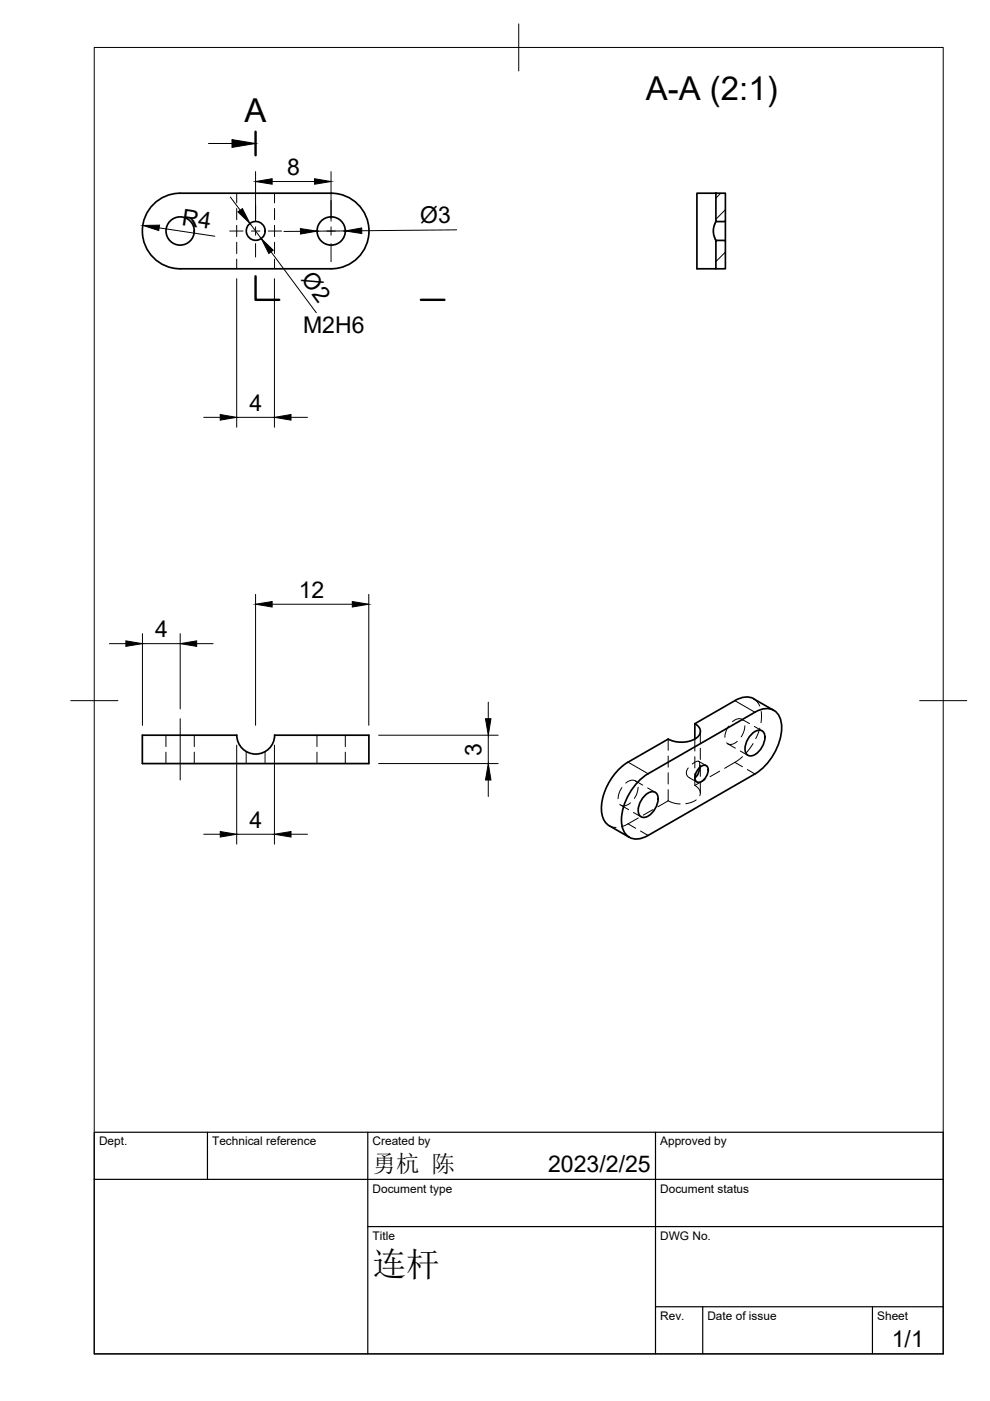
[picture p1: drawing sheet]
<svg xmlns="http://www.w3.org/2000/svg" width="210mm" height="297mm" viewBox="0 0 210 297" stroke-linecap="round" stroke-linejoin="round" font-family="sans-serif">
<!-- layer: Hidden -->
<g fill="none" stroke="#000" stroke-width=".21">
<path d="M50.2 41v2M50.2 44.2v2.4M50.2 47.8v2.4M50.2 51.4v2.3M50.2 54.9v2.1M58.2 41v2M58.2 44.2v2.4M58.2 47.8v2.4M58.2 51.4v2.3M58.2 54.9v2.1M35.2 155.9v2.4M35.2 159.5v2.4"/>
<path d="M41.2 155.9v2.4M41.2 159.5v2.4M52.2 159.3v2.6M56.2 159.3v2.6M67.2 155.9v2.4M67.2 159.5v2.4M73.2 155.9v2.4M73.2 159.5v2.4M141.7 156.7v2.4M147.3 156.7v2.5M148.5 155.1v2.3M148.5 158.7v2.3"/>
<path d="M154.3 157.7l1.6 .9M154.5 154l-.7 1.5-.1 .8M156.3 157.2a1.53 1.53 0 0 1-2.2 .3M157 159.2l1.6 1M157.3 152.5l1.6 .9M157.6 152.7a1.57 1.57 0 0 0-2.3 .3M157.9 153.9l-.2 1.3-.6 1M159.7 157.7l-1.4 1.9M159.8 148.2l.7 .6 .6 .9M159.9 154l1.6 .9M161.1 154.4l-.9 2.2M161.4 150.8v2.4"/>
<path d="M129.2 175.1l1.4 .3M131.7 170.7l1.6 1M131.8 167l-.5 1-.3 1.3M133.7 170.2a1.57 1.57 0 0 1-2.3 .3M134.3 172.3l1.6 .9M134.7 165.5l1.6 1M134.9 165.8a1.54 1.54 0 0 0-2.2 .2M135.3 166.9l-.3 1.3-.5 1.1M135.3 173.4l-2.7 1.6-.8 .3M137.3 167.1l1.6 .9M138.5 171.6l-2.1 1.2M141.7 169.8l.9 .4 1.6 .3"/>
<path d="M141.7 160.3v2.4M141.7 163.8v2.4M141.7 167.4v2.4M141.7 169.8l-2.2 1.3M145.9 162.8l-.3 .5-.1 .6 .2 .6 .5 .4M146.1 164.9l1.6 .9M146.8 162l.8-.6h.5l.2 .4v.9M147.3 164.9h.1M147.3 166.5a1.73 1.73 0 0 1 1.1 2.2M147.3 160.4v2.4M147.3 164v2.5M147.6 169.6l-1.2 .6-1 .2"/>
<path d="M148.1 161.4l1.6 .9M148.5 162.2v2.4M148.5 165.8v2.4M149.5 165.3l-2.2 1.2M152.6 163.5l-2.1 1.2M157.4 160.4a16.3 16.3 0 0 1-3.8 2.5"/>
</g>
<!-- layer: Visible -->
<g fill="none" stroke="#000" stroke-width=".36">
<path d="M38.2 41h32a8 8 0 0 1 8 8 8 8 0 0 1-8 8h-32M38.2 41a8 8 0 0 0-8 8 8 8 0 0 0 8 8M151.8 51h2v6h-2zM151.8 41h2v6h-2zM151.8 41h-4v16h4M151.8 47l-.5 1.1-.1 .8 .1 .9 .5 1.2M153.8 47v4M58.2 155.9a4 4 0 0 1-4 4 4 4 0 0 1-4-4h-20v6h48v-6h-20M147.3 153.4a1.71 1.71 0 0 1 1.2 1.7 1.71 1.71 0 0 1-1.2 1.6 6.3 6.3 0 0 1-5.6 0l-8.5 4.9M155.8 148.6l-8.5 4.8v3.3M155.8 148.5a4.1 4.1 0 0 1 4-.4l4.2 2.5M159.1 155.9a2.29 2.29 0 0 1 2.5-1 2.54 2.54 0 0 1 .1 3.2 3.4 3.4 0 0 1-2.7 2.2 1.47 1.47 0 0 1-1-2.1 5 5 0 0 1 1.1-2.3z"/>
<path d="M133.2 161.6a12.3 12.3 0 0 0-5.6 10.6 3.7 3.7 0 0 0 1.6 2.9l4.2 2.4M136.5 168.9a2.29 2.29 0 0 1 2.4-.9 2.54 2.54 0 0 1 .2 3.2 3.4 3.4 0 0 1-2.7 2.1 1.47 1.47 0 0 1-1-2.1 5 5 0 0 1 1.1-2.3zM137.4 164l22.7-13a3.5 3.5 0 0 1 5 .6 8.6 8.6 0 0 1-.8 7.8 11.8 11.8 0 0 1-4.2 4.7l-22.7 13M137.4 164a12.2 12.2 0 0 0-5.6 10.9 3.2 3.2 0 0 0 4.7 2.7l.9-.5M148.3 162.7l-.3 1.3-.7 .9M148.4 162.7a1 1 0 0 1 1.3-.4 1 1 0 0 1 .4 1.4l-.4 .9a1.62 1.62 0 0 1-2.1 1.1 2.4 2.4 0 0 1 .8-3z"/>
<circle cx="38.2" cy="49" r="3"/>
<circle cx="54.2" cy="49" r="2"/>
<circle cx="70.2" cy="49" r="3"/>
</g>
<!-- layer: Hidden Narrow -->
<path d="M133.2 174.7l1.6 .9M135.8 176.2l1.6 .9M155.8 161.6l1.6 1M158.5 163.2l1.6 .9" fill="none" stroke="#000" stroke-width=".21"/>
<!-- layer: Visible Narrow -->
<path d="M155.8 148.6l4.3 2.4M133.2 161.6l4.2 2.4" fill="none" stroke="#000" stroke-width=".21"/>
<!-- layer: BORDER -->
<path d="M20 10.1h180v276.9h-180zM110 5.1v10M15 148.6h10M195 148.6h10" fill="none" stroke="#000" stroke-width=".21"/>
<!-- layer: TITLEBLOCK -->
<path d="M20 240.1h180v46.9h-180zM20 250h180M44 240.1v9.9M78 240.1v46.9M139 240.1v46.9M78 260.1h122M139 277.1h61M149 277.1v9.9M185 277.1v9.9" fill="none" stroke="#000" stroke-width=".25"/>
<!-- layer: Hatching -->
<path d="M152.8 41l-1 1M153.8 44.5l-2 2M153.8 53.5l-2 2" fill="none" stroke="#000" stroke-width=".21"/>
<!-- layer: Section Lines -->
<path d="M54.2 27.9v5M54.2 58.6v5h5M89.2 63.6h5" fill="none" stroke="#000" stroke-width=".51"/>
<path d="M44.2 30.4h5" fill="none" stroke="#000" stroke-width=".21"/>
<path d="M49.2 29.6l5 .8-5 .8z" fill="#000" stroke="#000" stroke-width=".21"/>
<!-- layer: FD_Dimensions -->
<g fill="none" stroke="#000" stroke-width=".21">
<path d="M54.2 36.4v10.5M57.7 38.5h9M70.2 36.4v10.5M33.7 48.3l11.9 1.8M48.8 41.8l2.1 2.8M50.2 59.1v31.5M53 47.4l2.4 3.2M57.5 53.4l9.6 12.9M58.2 59.1v31.5M63.7 49.1h-3.5M73.2 49h-6M96.8 48.7l-20.1 .2"/>
<path d="M43.2 88.5h3.5M50.2 88.5h8M61.7 88.5h3.5M23.2 136.5h3.5M30.2 134.4v19.4M30.2 136.5h8M38.2 134.4v15.9M41.7 136.5h3.5M54.2 126v27.8M57.7 128.1h17M78.2 126v27.8M50.2 158v21"/>
<path d="M58.2 158v21M80.3 155.9h25.3M103.5 148.9v3.5M103.5 155.9v6M43.2 176.9h3.5M50.2 176.9h8M61.7 176.9h3.5M80.3 161.9h25.3M103.5 165.4v3.5"/>
</g>
<g fill="#000" stroke="#000" stroke-width=".21">
<path d="M54.2 38.5l3.5-.6v1.2zM66.7 37.9l3.5 .6-3.5 .6zM30.3 47.8l3.5-.1-.1 1.2zM50.4 44.9l1-.7 1.6 3.2zM55.4 50.6l2.5 2.5-.9 .6zM63.7 48.5l3.5 .5-3.5 .6zM73.2 49l3.5-.7v1.2zM46.7 87.9l3.5 .6-3.5 .6zM58.2 88.5l3.5-.6v1.2zM26.7 135.9l3.5 .6-3.5 .5zM38.2 136.5l3.5-.6v1.1zM54.2 128.1l3.5-.6v1.2z"/>
<path d="M74.7 127.5l3.5 .6-3.5 .6zM102.9 152.4h1.2l-.6 3.5zM46.7 176.3l3.5 .6-3.5 .6zM58.2 176.9l3.5-.6v1.2zM103.5 161.9l.6 3.5h-1.2z"/>
</g>
<!-- layer: Smart Centers -->
<g fill="none" stroke="#000" stroke-width=".21">
<path d="M48.7 49h2.8M53.3 49h1.8M54.2 43.5v2.8M54.2 48.1v1.8M54.2 51.7v2.8M56.9 49h2.8M63.7 49h3.8M69.3 49h1.8M70.2 42.5v3.8M70.2 48.1v1.8M70.2 51.7v3.8M72.9 49h3.8"/>
<path d="M38.2 152.4v13"/>
</g>
<text font-size="7.2" x="79" y="270.6">连杆</text>
<g font-size="7">
<text x="136.9" y="21.3">A-A (2:1)</text>
<text x="51.9" y="25.9">A</text>
</g>
<text font-size="5" x="79" y="248.5">勇杭 陈</text>
<g font-size="4.9">
<text x="60.9" y="37">8</text>
<text x="38.4" y="47.6" transform="rotate(9 38.4 47.6)">R4</text>
<text x="89.1" y="47.3" transform="rotate(-1 89.1 47.3)">Ø3</text>
<text x="63.7" y="59.2" transform="rotate(53 63.7 59.2)">Ø2</text>
<text x="64.3" y="70.6">M2H6</text>
<text x="52.9" y="87.1">4</text>
<text x="63.3" y="126.7">12</text>
<text x="32.9" y="135.1">4</text>
<text x="102.1" y="160.2" transform="rotate(-90 102.1 160.2)">3</text>
<text x="52.9" y="175.5">4</text>
<text x="116.2" y="248.5">2023/2/25</text>
<text x="189.1" y="285.7">1/1</text>
</g>
<g font-size="2.5">
<text x="21" y="242.9">Dept.</text>
<text x="45" y="242.9">Technical reference</text>
<text x="79" y="242.9">Created by</text>
<text x="140" y="242.9">Approved by</text>
<text x="79" y="252.8">Document type</text>
<text x="140" y="252.8">Document status</text>
<text x="79" y="262.9">Title</text>
<text x="140" y="262.9">DWG No.</text>
<text x="140" y="279.9">Rev.</text>
<text x="150" y="279.9">Date of issue</text>
<text x="186" y="279.9">Sheet</text>
</g>
</svg>
